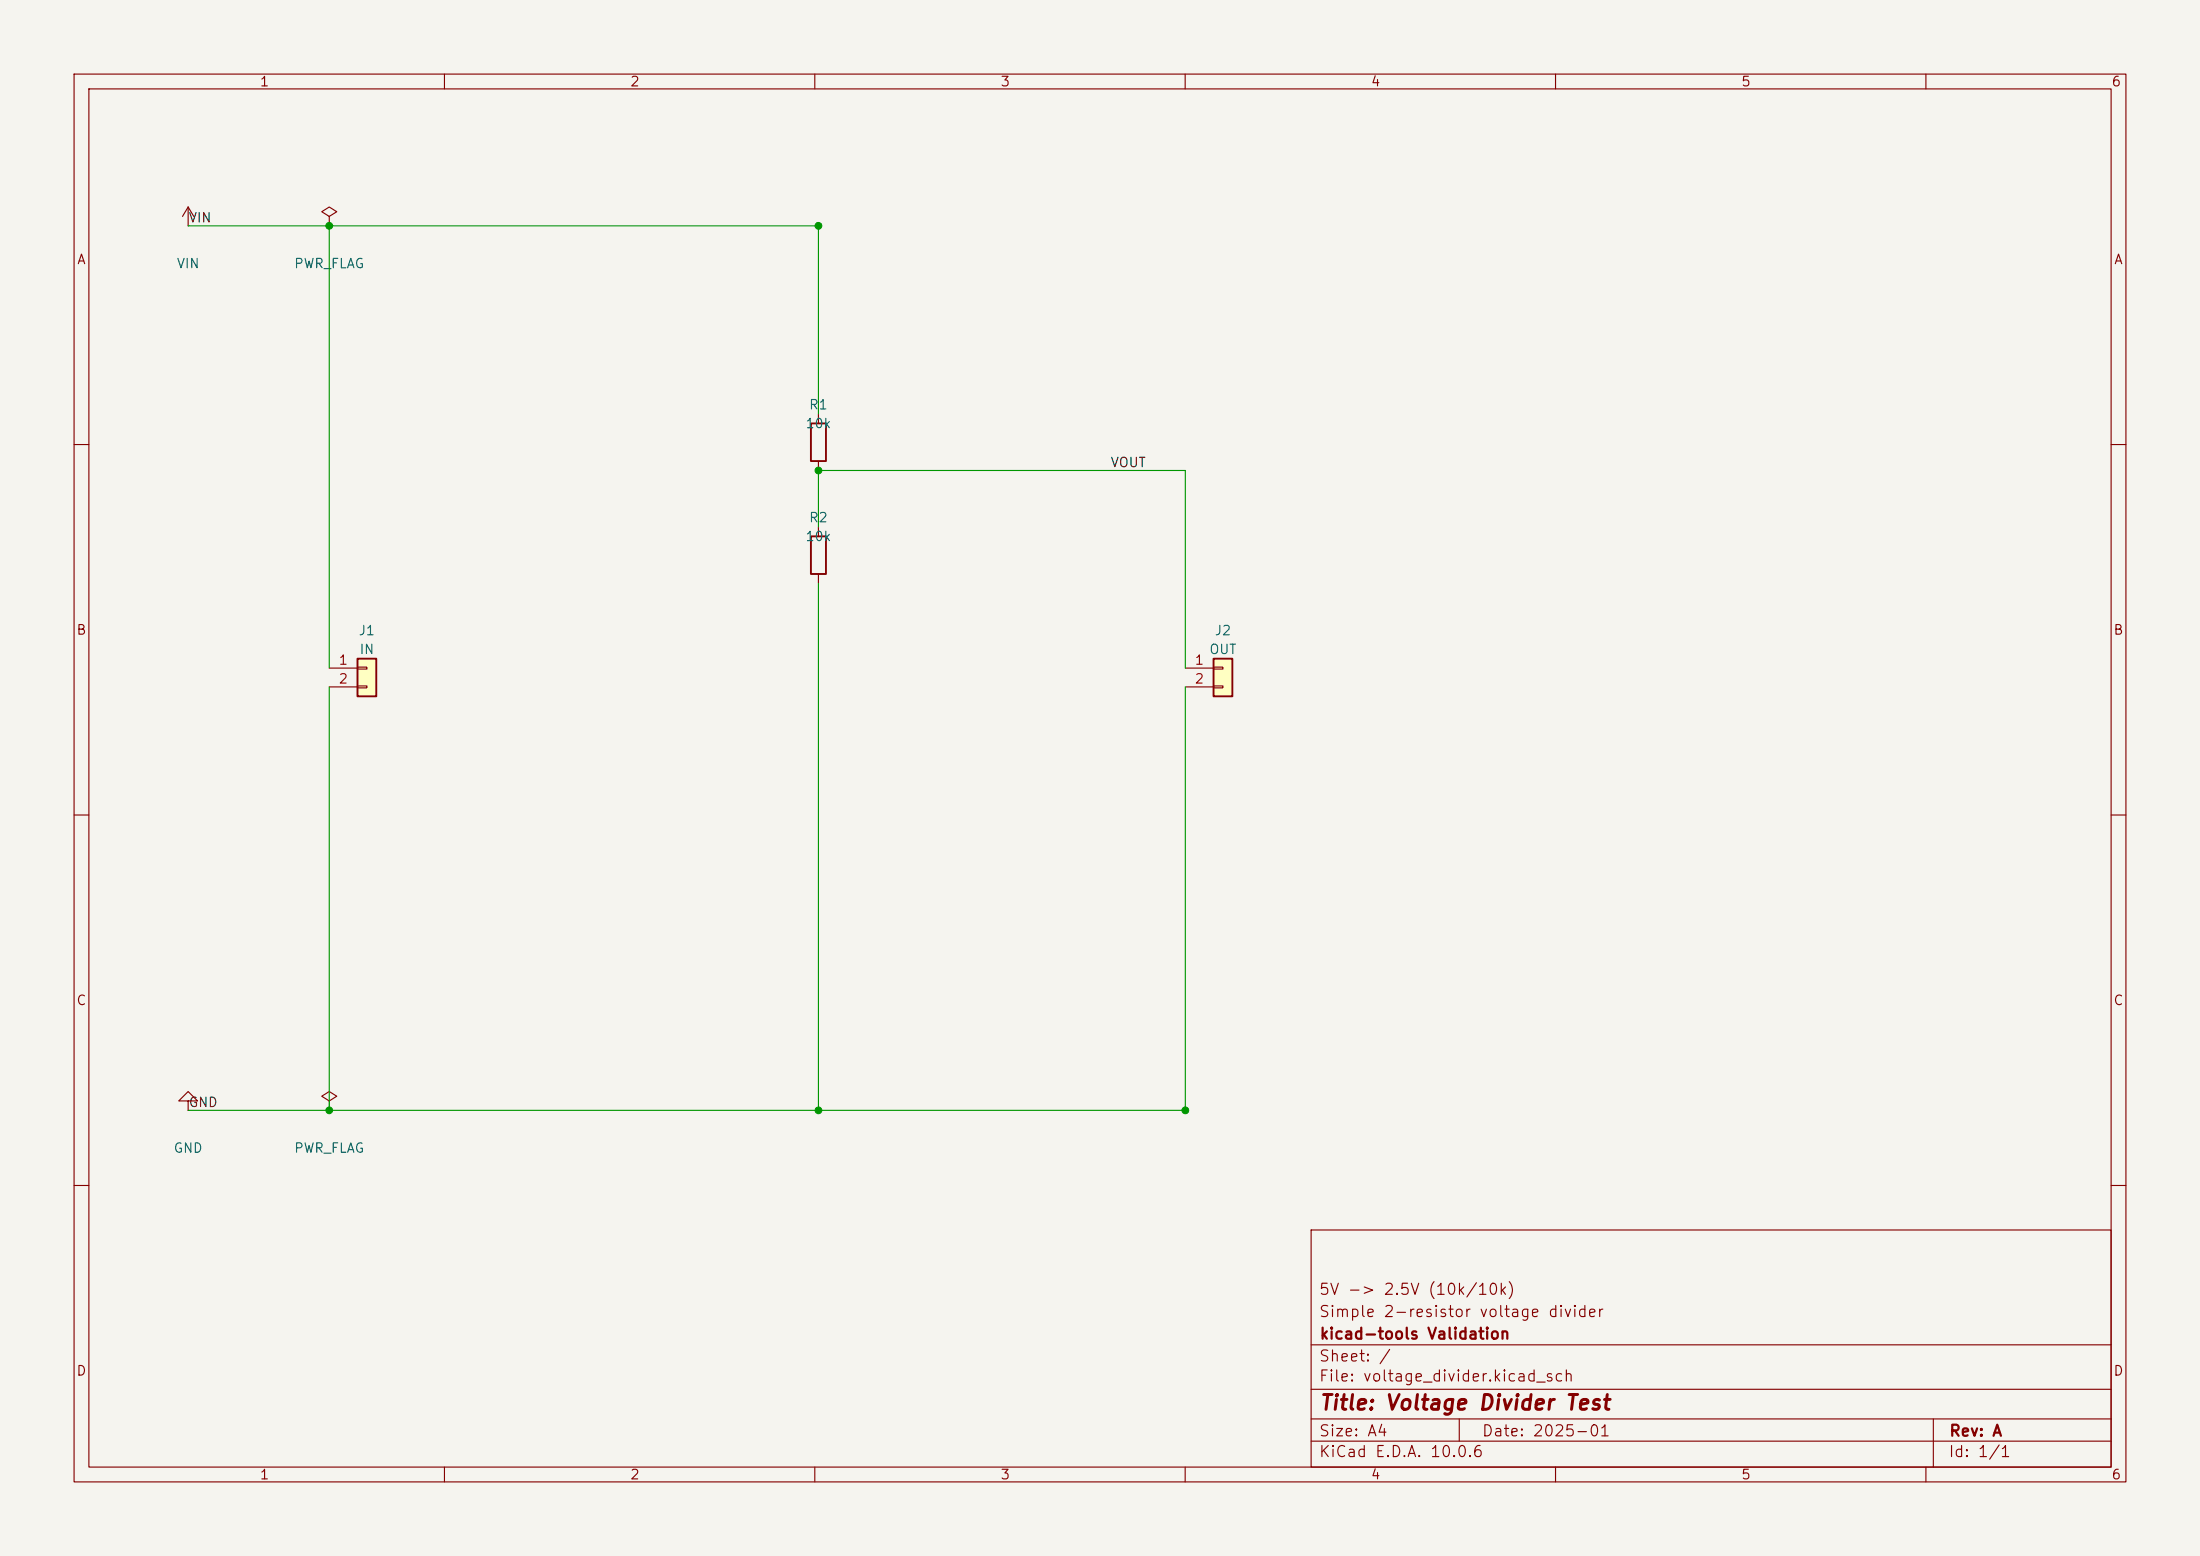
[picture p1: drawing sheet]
<svg xmlns="http://www.w3.org/2000/svg" width="297mm" height="210mm" viewBox="0 0 297 210" stroke-linecap="round" stroke-linejoin="round" font-family="sans-serif">
<path d="M0 0h297v210h-297z" fill="#f5f4ef" stroke="#f5f4ef" stroke-width=".14"/>
<g fill="none" stroke="#840000" stroke-width=".15">
<path d="M10 10h277v190h-277zM12 12h273v186h-273zM60 10v2M110 10v2M160 10v2M210 10v2M260 10v2M25.4 30.5h.1M25.4 27.9l-.8 1.3M25.4 27.9l.8 1.3M25.4 27.9v2.6M110.5 55.9v1.3"/>
<path d="M10 60h2M110.5 62.2v1.3M285 60h2M10 110h2M285 110h2M44.4 148.6l1.1-.6-1.1-.7-1 .7 1 .6v1.3M44.4 149.9h.1M10 160h2M177 166h108v32h-108zM285 160h2M60 198v2M110 198v2"/>
<path d="M160 198v2M177 194.5h108M177 191.5h108M177 187.5h108M177 181.5h108M197 191.5v3M210 198v2M260 198v2M261 191.5v6.5"/>
</g>
<path d="M109.5 57.2h2v5h-2z" fill="none" stroke="#840000" stroke-width=".25"/>
<path d="M48.3 88.9h2.5v5.1h-2.5z" fill="#ffffc2"/>
<path d="M109.5 72.4h2v5.1h-2zM48.3 88.9h2.5v5.1h-2.5z" fill="none" stroke="#840000" stroke-width=".25"/>
<path d="M110.5 71.1v1.3M110.5 77.5v1.2M44.4 90.2h3.9M44.4 92.7h3.9M48.3 90h1.2v.3h-1.2zM48.3 92.6h1.2v.2h-1.2z" fill="none" stroke="#840000" stroke-width=".15"/>
<path d="M163.8 88.9h2.6v5.1h-2.6z" fill="#ffffc2"/>
<path d="M163.8 88.9h2.6v5.1h-2.6z" fill="none" stroke="#840000" stroke-width=".25"/>
<path d="M44.4 29.2l1.1-.6-1.1-.7-1 .7 1 .6v1.3M44.4 30.5h.1M160 90.2h3.8M160 92.7h3.8M163.8 90h1.3v.3h-1.3zM163.8 92.6h1.3v.2h-1.3zM25.4 148.6h1.3l-1.3-1.3-1.3 1.3h1.3v1.3M25.4 149.9h.1" fill="none" stroke="#840000" stroke-width=".15"/>
<path d="M25.4 30.5h85.1v25.4M44.4 30.5v59.7M110.5 71.1v-7.6h49.5v26.7M110.5 78.7v71.2M44.4 92.7v57.2M160 92.7v57.2h-134.6" fill="none" stroke="#009600" stroke-width=".15"/>
<g fill="#009600" stroke="#009600" stroke-width=".14">
<circle cx="110.5" cy="63.5" r=".46"/>
<circle cx="110.5" cy="30.5" r=".46"/>
<circle cx="44.4" cy="30.5" r=".46"/>
<circle cx="44.4" cy="149.9" r=".46"/>
<circle cx="110.5" cy="149.9" r=".46"/>
<circle cx="160" cy="149.9" r=".46"/>
</g>
<text font-size="2" fill="#840000" x="178" y="190.8">Title: Voltage Divider Test</text>
<g font-size="1.5" fill="#840000">
<text x="178" y="178.1">Simple 2-resistor voltage divider</text>
<text x="178" y="175.1">5V -&gt; 2.5V (10k/10k)</text>
<text x="178" y="184.1">Sheet: /</text>
<text x="178" y="181.1">kicad-tools Validation</text>
<text x="178" y="186.8">File: voltage_divider.kicad_sch</text>
<text x="178" y="197">KiCad E.D.A. 10.0.6</text>
<text x="178" y="194.2">Size: A4</text>
<text x="200" y="194.2">Date: 2025-01</text>
<text x="263" y="197">Id: 1/1</text>
<text x="263" y="194.2">Rev: A</text>
</g>
<g font-size="1.3" fill="#840000">
<text x="35" y="12">1</text>
<text x="85" y="12">2</text>
<text x="135" y="12">3</text>
<text x="185" y="12">4</text>
<text x="235" y="12">5</text>
<text x="285" y="12">6</text>
<text x="10.3" y="36">A</text>
<text x="285.3" y="36">A</text>
<text x="10.2" y="86">B</text>
<text x="285.2" y="86">B</text>
<text x="10.2" y="136">C</text>
<text x="285.2" y="136">C</text>
<text x="10.2" y="186">D</text>
<text x="285.2" y="186">D</text>
<text x="35" y="200">1</text>
<text x="85" y="200">2</text>
<text x="135" y="200">3</text>
<text x="185" y="200">4</text>
<text x="235" y="200">5</text>
<text x="285" y="200">6</text>
</g>
<g font-size="1.3" fill="#0f0f0f">
<text x="25.4" y="30.4">VIN</text>
<text x="149.8" y="63.4">VOUT</text>
<text x="25.4" y="149.7">GND</text>
</g>
<g font-size="1.3" fill="#006464">
<text x="23.8" y="36.5">VIN</text>
<text x="39.6" y="36.5">PWR_FLAG</text>
<text x="108.6" y="58.1">10k</text>
<text x="109.1" y="55.6">R1</text>
<text x="109.1" y="70.8">R2</text>
<text x="108.6" y="73.4">10k</text>
<text x="48.3" y="86.1">J1</text>
<text x="48.4" y="88.6">IN</text>
<text x="163.2" y="88.6">OUT</text>
<text x="163.9" y="86.1">J2</text>
<text x="23.3" y="155.9">GND</text>
<text x="39.6" y="155.9">PWR_FLAG</text>
</g>
<g font-size="1.3" fill="#a90000">
<text x="45.6" y="90">1</text>
<text x="45.6" y="92.6">2</text>
<text x="161.2" y="90">1</text>
<text x="161.2" y="92.6">2</text>
</g>
</svg>
